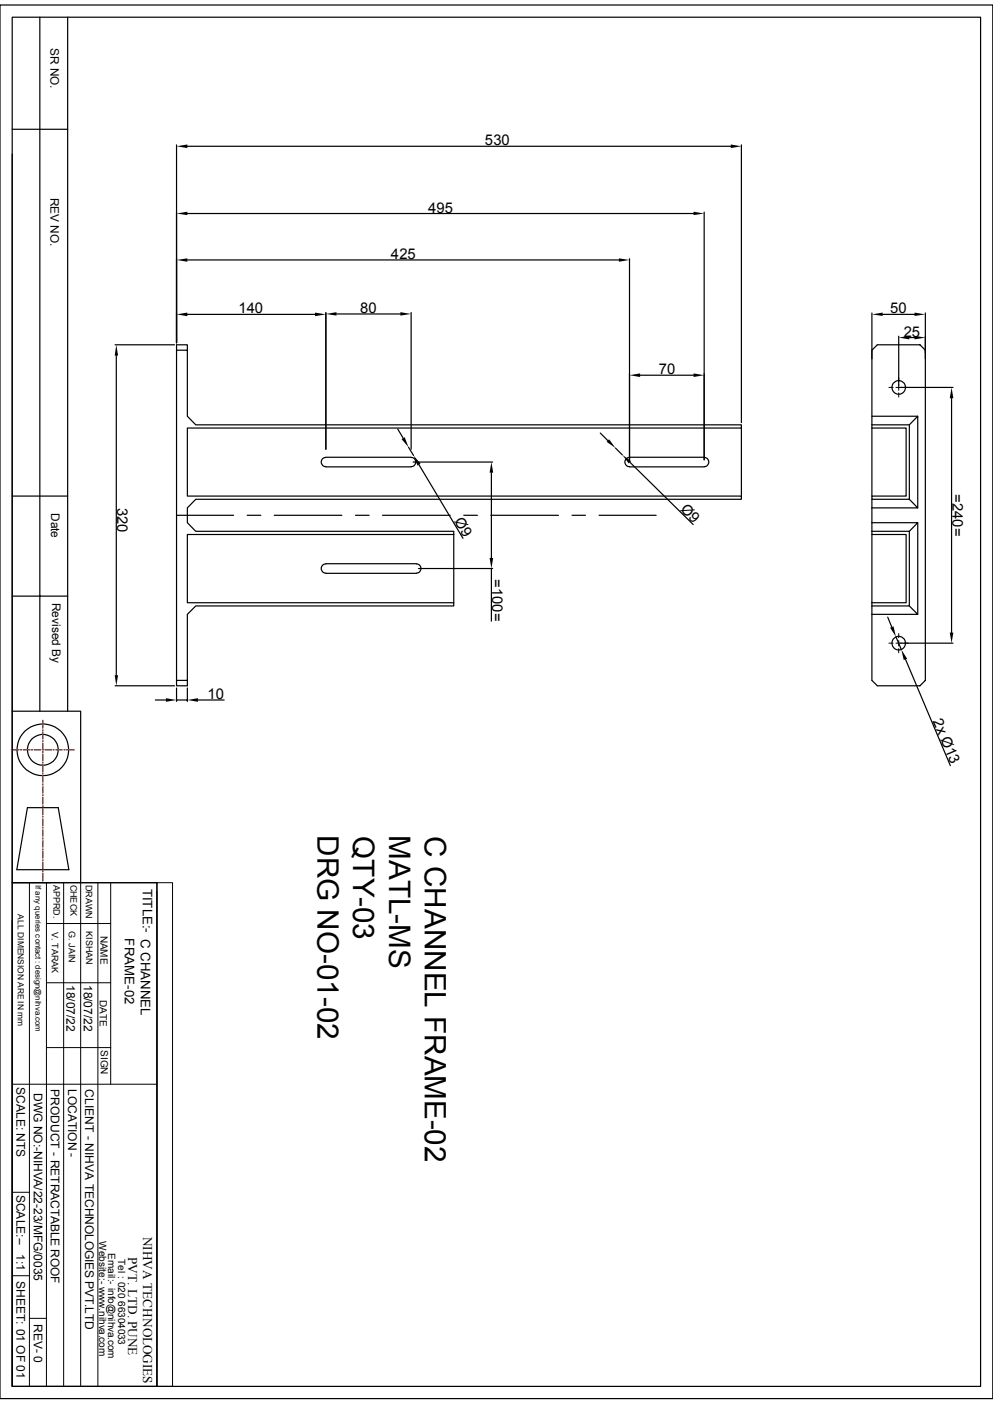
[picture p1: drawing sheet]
<svg xmlns="http://www.w3.org/2000/svg" width="210mm" height="297mm" viewBox="0 0 210 297" stroke-linecap="round" stroke-linejoin="round" font-family="sans-serif">
<g fill="none" stroke="#000" stroke-width=".25">
<path d="M0 1.1h210v294.8h-210zM2.6 3.6h204.8v289.7h-204.8zM8.4 3.6v146.9M14.3 3.6v146.9M2.6 32.6v117.9h14.5v36.2M2.6 27.3h11.7M37.3 30.6v41.9M39.6 30.9h115M156.8 30.6v58.8M39.6 45.2h107.1M39.6 55h91.3M133.1 54.7v42.6"/>
<path d="M148.9 44.9v52.4M24.3 72.9h12.6M24.6 75.2v67.6M37.3 74.1h2.3v14l1.8 1.8h115.4v.7h-117.2v14.3h117.2v.7h-115.4l-1.8 1.8v3.2l1.8 1.8h54.6v.7h-56.4v14.4h56.4v.7h-54.6l-1.8 1.8v13.9h-2.3zM37.3 74.1v-1.2h2.3v1.2M39.6 66.5h27M68.9 66.1v28.9M71.2 66.4h13.5M87 66.1v28.9M135.4 79.4h11.3M184.4 66.2v21.9M184.4 74.1l1.1-1.2h9.1l1.1 1.2"/>
<path d="M186.7 66.5h6.7M190.1 71.1v10.4M192.3 71.4h1.1M195.7 66.2v77.7l-1.1 1.2h-9.1l-1.1-1.2v-30.8M68.9 98.8h18.1M68.9 96.7h18.1M68.9 96.8a.97 .97 0 0 0-1 .9 .97 .97 0 0 0 1 1M84.1 90.8l1.2 1.9M86.4 94.6l1.1 1.8M87 96.8a.97 .97 0 0 1 .9 .9 .97 .97 0 0 1-.9 1M87.4 97.7h16.8M88.6 98.3l9.3 15.6"/>
<path d="M103.9 100v18M127 91.6l1.6 1.6M130.2 94.8l1.4 1.4M133.1 98.8h15.8M133.1 96.7h15.8M133.1 96.8a.97 .97 0 0 0-1 .9 .97 .97 0 0 0 1 1M133.2 97.8l13.4 13.2M148.9 96.8a.97 .97 0 0 1 1 .9 .97 .97 0 0 1-1 1M156.8 90.6v14.3M184.4 89.9v15M184.4 89.9h7.9M190.5 82h11"/>
<path d="M192.3 89.9v15.7h-7.9v-.7h7.2v-14.3h-7.2M192.3 89.9l1.8-1.8v19.3M194.1 88.1h-9.7v1.8M201.3 84.2v49.6M2.6 104.9h11.7M37.3 109h12.1M52.3 109h2.9M58 109h14.3M68.9 119.3h19.2M68.9 119.3a.97 .97 0 0 0-1 1 .97 .97 0 0 0 1 .9M75.2 109h2.9M80.9 109h14.3"/>
<path d="M88.1 119.3a.97 .97 0 0 1 .9 1 .97 .97 0 0 1-.9 .9M96 113.1v14.4M98.1 109h2.9M103.8 109h14.3M121 109h2.8M126.7 109h12.1M184.4 112.4h7.9v15.8h-7.9M184.4 112.4v.7h7.2v14.4h-7.2M184.4 110.6h9.7l-1.8 1.8M184.4 105.6v6.8M192.3 105.6l1.8 1.8h-9.7M194.1 110.6v19.4"/>
<path d="M2.6 126.1h11.7M68.9 121.3h19.2M88.5 120.3h15.7M103.9 120.3v11.1M187.7 130.6l.9 2M189.5 134.7l1.1 2.7M190.5 136.1h11M191.5 139.5l9.5 22.5M192.3 128.2l1.8 1.8h-9.7M2.6 150.5v36.2M24.3 145.1h12.6M32.9 148.1h2.2"/>
<path d="M37.3 143.9v1.2h2.3v-1.2M37.3 145.5v2.9M37.3 148.1h2.3M39.6 145.5v2.9M41.9 148.1h5.5M5.8 170.9h6.5l2.3 13.1h-11zM2.6 186.7h30.6v106.6h-30.6zM2.6 194.8v98.5"/>
<circle cx="190.1" cy="82" r="1.44"/>
<circle cx="190.1" cy="136.1" r="1.44"/>
<circle cx="9.1" cy="158.6" r="5.5"/>
<circle cx="9.1" cy="158.6" r="3.3"/>
</g>
<g fill="none" stroke="#000" stroke-width=".21">
<path d="M190.1 79.9v.9M188 82h.9M189.5 82h.6v.5M190.1 83.1v.9M190.1 81.4v.6h.5M191.2 82h.9M188 136.1h.9M189.5 136.1h.6v.6M190.1 134v.9M190.1 137.2v.9M190.1 135.5v.6h.5M191.2 136.1h.9"/>
<path d="M2.6 186.7h30.6M6.2 186.7v106.6M9.8 195.4h13.6M9.8 186.7v106.6M13.5 186.7v106.6M17.1 186.7v106.6M20.7 186.7v106.6M23.4 186.7v42.7M33.2 186.7h3.3v106.6h-3.3zM33.2 188.6v104.7M9.8 207.9h13.6M2.6 229.4h30.6"/>
<path d="M9.8 221.6h13.6M2.6 252.2h3.6M2.6 269.9h3.6M6.2 278.9h3.6"/>
</g>
<g fill="#000">
<path d="M37.3 30.9l2.3-.3v.7zM154.6 30.6l2.2 .3-2.2 .4zM37.3 45.2l2.3-.4v.7zM37.3 55l2.3-.3v.7zM130.9 54.7l2.2 .3-2.2 .4zM146.7 44.8l2.2 .4-2.2 .3zM24.6 72.9l.4 2.3h-.7zM37.3 66.5l2.3-.4v.8zM66.6 66.1l2.3 .4-2.3 .4zM68.9 66.4l2.3-.4v.8zM84.7 66l2.3 .4-2.3 .4zM133.1 79.4l2.3-.4v.8z"/>
<path d="M146.7 79l2.2 .4-2.2 .4zM184.4 66.5l2.3-.4v.7zM190.1 71.4l2.2-.4v.8zM193.4 66.1l2.3 .4-2.3 .3zM193.4 71l2.3 .4-2.3 .4zM84.9 92.9l.7-.4 .8 2.1zM87.5 96.4l1.4 1.7-.6 .4zM103.9 97.7l.4 2.3h-.8zM128.8 92.9l1.4 1.9-1.9-1.3zM131.6 96.2l1.9 1.3-.5 .5zM201.3 82l.3 2.2h-.7zM103.5 118h.8l-.4 2.3z"/>
<path d="M188.3 132.8l.7-.3 .5 2.2zM190.6 137.4l1.3 2-.8 .2zM200.9 133.8h.7l-.3 2.3zM24.3 142.8h.7l-.4 2.3zM35.1 147.7l2.2 .4-2.2 .4zM39.6 148.1l2.3-.4v.8z"/>
</g>
<g fill="none" stroke="#f00" stroke-width=".25">
<path d="M2.4 158.6h1.7M4.3 158.6h.3M4.9 158.6h1.5M6.6 158.6h.3M7.2 158.6h1.4M8.9 158.6h.3M9.1 152.4v1.7M9.1 154.3v.3M9.1 154.9v1.4M9.1 156.6v.3M9.1 157.2v1.4M9.1 158.9v.3"/>
<path d="M9.1 159.5v1.4M9.5 158.6h1.4M11.2 158.6h.3M11.8 158.6h1.4M13.5 158.6h.3M14.1 158.6h1.6M9.1 161.2v.3M9.1 161.8v1.4M9.1 163.5v.3M9.1 164.1v1.4M9.1 165.8v.3M9.1 166.4v1.4"/>
<path d="M9.1 168.1v.3M9.1 168.7v1.4M9.1 170.4v.2M9.1 170.9v1.5M9.1 172.7v.2M9.1 173.2v1.5M9.1 175v.3M9.1 175.5v1.5M9.1 177.2v.3M9.1 177.8v1.4M9.1 179.5v.3M9.1 180.1v1.4"/>
<path d="M9.1 181.8v.3M9.1 182.4v1.4M9.1 184.1v.3M9.1 184.7v1.7"/>
</g>
<g font-size="6.3">
<text x="67.1" y="176.7" transform="rotate(90 67.1 176.7)">DRG NO-01-02</text>
<text x="74.7" y="176.9" transform="rotate(90 74.7 176.9)">QTY-03</text>
<text x="82.3" y="176.7" transform="rotate(90 82.3 176.7)">MATL-MS</text>
<text x="89.9" y="176.8" transform="rotate(90 89.9 176.8)">C CHANNEL FRAME-02</text>
</g>
<g font-size="3.1">
<text x="102.6" y="30.8">530</text>
<text x="90.6" y="45">495</text>
<text x="82.7" y="54.8">425</text>
<text x="50.4" y="66.3">140</text>
<text x="76.2" y="66.2">80</text>
<text x="188.3" y="66.3">50</text>
<text x="191.1" y="71.2">25</text>
<text x="139.4" y="79.2">70</text>
<text x="24.8" y="107.4" transform="rotate(90 24.8 107.4)">320</text>
<text x="143.8" y="107.8" transform="rotate(44 143.8 107.8)">Ø9</text>
<text x="201.4" y="104.6" transform="rotate(90 201.4 104.6)">=240=</text>
<text x="96" y="110.2" transform="rotate(59 96 110.2)">Ø9</text>
<text x="104.1" y="122.5" transform="rotate(90 104.1 122.5)">=100=</text>
<text x="43.9" y="147.9">10</text>
<text x="197.2" y="152.5" transform="rotate(67 197.2 152.5)">2x Ø13</text>
</g>
<g font-size="2.8">
<text x="30.2" y="188" transform="rotate(90 30.2 188)">TITLE:- C CHANNEL</text>
<text x="26.4" y="198.5" transform="rotate(90 26.4 198.5)">FRAME-02</text>
<text x="30.3" y="261.6" transform="rotate(90 30.3 261.6)">NIHVA TECHNOLOGIES</text>
<text x="27.1" y="265.9" transform="rotate(90 27.1 265.9)">PVT. LTD. PUNE</text>
</g>
<g font-size="2.5">
<text x="10.7" y="10.1" transform="rotate(90 10.7 10.1)">SR NO.</text>
<text x="10.7" y="41.8" transform="rotate(90 10.7 41.8)">REV NO.</text>
<text x="10.8" y="108.5" transform="rotate(90 10.8 108.5)">Date</text>
<text x="11" y="127.5" transform="rotate(90 11 127.5)">Revised By</text>
<text x="14.1" y="208.4" transform="rotate(90 14.1 208.4)">18/07/22</text>
<text x="17.7" y="208.3" transform="rotate(90 17.7 208.3)">18/07/22</text>
<text x="3.5" y="230" transform="rotate(90 3.5 230)">SCALE: NTS</text>
<text x="7.2" y="231.2" transform="rotate(90 7.2 231.2)">DWG NO:-NIHVA/22-23/MFG/0035</text>
<text x="10.8" y="230.3" transform="rotate(90 10.8 230.3)">PRODUCT - RETRACTABLE ROOF</text>
<text x="14.4" y="230.3" transform="rotate(90 14.4 230.3)">LOCATION -</text>
<text x="18" y="230.4" transform="rotate(90 18 230.4)">CLIENT - NIHVA TECHNOLOGIES PVT.LTD</text>
<text x="3.5" y="252.7" transform="rotate(90 3.5 252.7)">SCALE:--</text>
<text x="3.5" y="265.3" transform="rotate(90 3.5 265.3)">1:1</text>
<text x="3.5" y="271" transform="rotate(90 3.5 271)">SHEET: 01 OF 01</text>
<text x="7.2" y="280" transform="rotate(90 7.2 280)">REV- 0</text>
</g>
<g font-size="2.1">
<text x="21.3" y="197.9" transform="rotate(90 21.3 197.9)">NAME</text>
<text x="21.1" y="211.5" transform="rotate(90 21.1 211.5)">DATE</text>
<text x="21.3" y="222.1" transform="rotate(90 21.3 222.1)">SIGN</text>
<text x="21" y="262.6" transform="rotate(90 21 262.6)">Website:- www.nihva.com</text>
<text x="22.9" y="265" transform="rotate(90 22.9 265)">Email:- info@nihva.com</text>
<text x="25" y="266.3" transform="rotate(90 25 266.3)">Tel : 020 66304033</text>
</g>
<g font-size="1.9">
<text x="11.3" y="187.2" transform="rotate(90 11.3 187.2)">APPRD.</text>
<text x="14.9" y="187.1" transform="rotate(90 14.9 187.1)">CHECK</text>
<text x="18.1" y="187.2" transform="rotate(90 18.1 187.2)">DRAWN</text>
<text x="11" y="197.1" transform="rotate(90 11 197.1)">V. TARAK</text>
<text x="14.6" y="197" transform="rotate(90 14.6 197)">G. JAIN</text>
<text x="18.2" y="197" transform="rotate(90 18.2 197)">KISHAN</text>
</g>
<text font-size="1.8" x="3.8" y="193.4" transform="rotate(90 3.8 193.4)">ALL DIMENSION ARE IN mm</text>
<text font-size="1.7" x="7.5" y="187.2" transform="rotate(90 7.5 187.2)">If any queries contact : design@nihva.com</text>
</svg>
